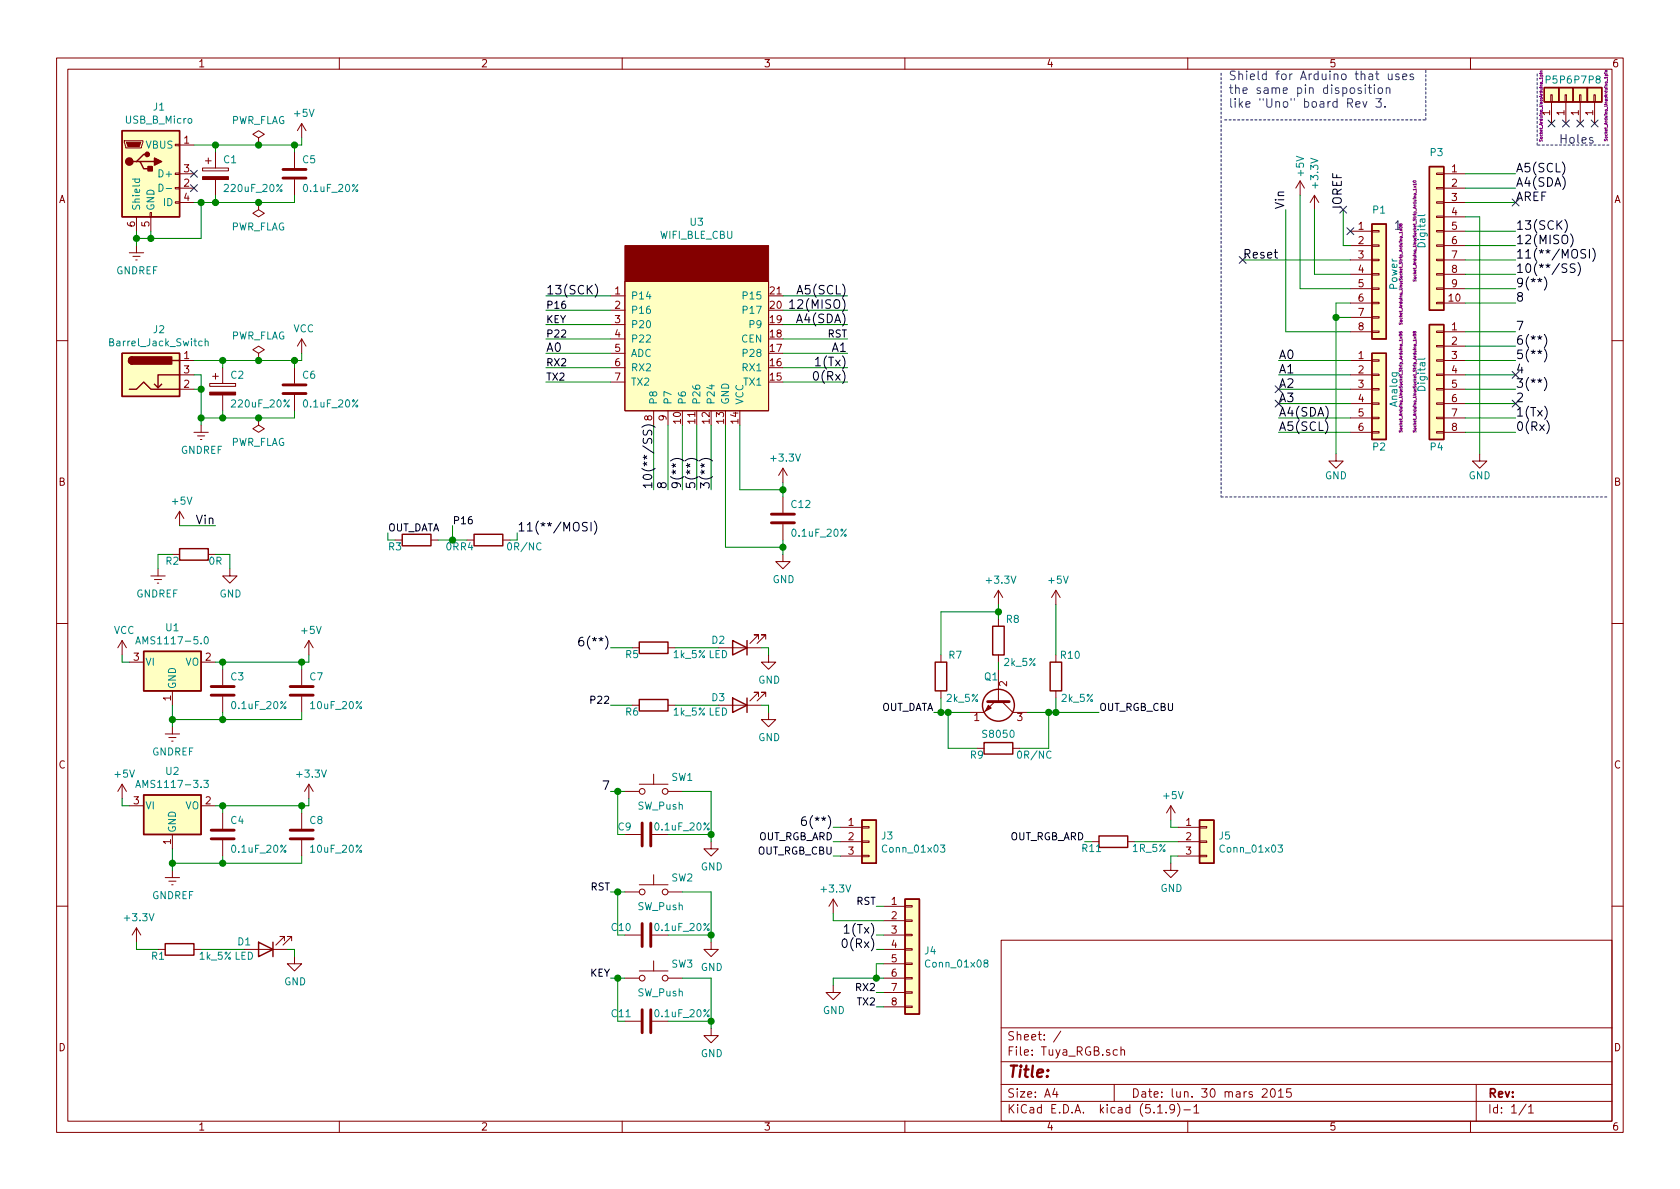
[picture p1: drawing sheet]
EESchema Schematic File Version 4
EELAYER 30 0
EELAYER END
$Descr A4 11693 8268
encoding utf-8
Sheet 1 1
Title ""
Date "lun. 30 mars 2015"
Rev ""
Comp ""
Comment1 ""
Comment2 ""
Comment3 ""
Comment4 ""
$EndDescr
Text Label 8950 1450 1    60   ~ 0
Vin
Text Label 9350 1450 1    60   ~ 0
IOREF
Text Label 8900 2600 0    60   ~ 0
A1
Text Label 8900 2700 0    60   ~ 0
A2
Text Label 8900 2800 0    60   ~ 0
A3
Text Label 8900 2900 0    60   ~ 0
A4(SDA)
Text Label 8900 3000 0    60   ~ 0
A5(SCL)
Text Label 10550 3000 0    60   ~ 0
0(Rx)
Text Label 10550 2800 0    60   ~ 0
2
Text Label 10550 2900 0    60   ~ 0
1(Tx)
Text Label 10550 2700 0    60   ~ 0
3(**)
Text Label 10550 2600 0    60   ~ 0
4
Text Label 10550 2500 0    60   ~ 0
5(**)
Text Label 10550 2400 0    60   ~ 0
6(**)
Text Label 10550 2300 0    60   ~ 0
7
Text Label 10550 2000 0    60   ~ 0
9(**)
Text Label 10550 1900 0    60   ~ 0
10(**/SS)
Text Label 10550 1800 0    60   ~ 0
11(**/MOSI)
Text Label 10550 1700 0    60   ~ 0
12(MISO)
Text Label 10550 1600 0    60   ~ 0
13(SCK)
Text Label 10550 1400 0    60   ~ 0
AREF
NoConn ~ 9400 1600
Text Label 10550 1300 0    60   ~ 0
A4(SDA)
Text Label 10550 1200 0    60   ~ 0
A5(SCL)
Text Notes 10850 1000 0    60   ~ 0
Holes
Text Notes 8550 750  0    60   ~ 0
Shield for Arduino that uses\nthe same pin disposition\nlike "Uno" board Rev 3.
$Comp
L Connector_Generic:Conn_01x08 P1
U 1 1
P 9600 1900
F 0 "P1" H 9600 2350 50  0000 C CNN
F 1 "Power" V 9700 1900 50  0000 C CNN
F 2 "Socket_Arduino_Uno:Socket_Strip_Arduino_1x08" V 9750 1900 20  0000 C CNN
F 3 "~" H 9600 1900 50  0000 C CNN
	1    9600 1900
	1    0    0    -1  
$EndComp
Text Label 8650 1800 0    60   ~ 0
Reset
$Comp
L power:+3.3V #PWR030
U 1 1
P 9150 1450
F 0 "#PWR030" H 9150 1300 50  0001 C CNN
F 1 "+3.3V" V 9150 1700 50  0000 C CNN
F 2 "" H 9150 1450 50  0000 C CNN
F 3 "" H 9150 1450 50  0000 C CNN
	1    9150 1450
	1    0    0    -1  
$EndComp
$Comp
L power:+5V #PWR029
U 1 1
P 9050 1350
F 0 "#PWR029" H 9050 1200 50  0001 C CNN
F 1 "+5V" V 9050 1550 50  0000 C CNN
F 2 "" H 9050 1350 50  0000 C CNN
F 3 "" H 9050 1350 50  0000 C CNN
	1    9050 1350
	1    0    0    -1  
$EndComp
$Comp
L power:GND #PWR031
U 1 1
P 9300 3150
F 0 "#PWR031" H 9300 2900 50  0001 C CNN
F 1 "GND" H 9300 3000 50  0000 C CNN
F 2 "" H 9300 3150 50  0000 C CNN
F 3 "" H 9300 3150 50  0000 C CNN
	1    9300 3150
	1    0    0    -1  
$EndComp
$Comp
L power:GND #PWR032
U 1 1
P 10300 3150
F 0 "#PWR032" H 10300 2900 50  0001 C CNN
F 1 "GND" H 10300 3000 50  0000 C CNN
F 2 "" H 10300 3150 50  0000 C CNN
F 3 "" H 10300 3150 50  0000 C CNN
	1    10300 3150
	1    0    0    -1  
$EndComp
$Comp
L Connector_Generic:Conn_01x06 P2
U 1 1
P 9600 2700
F 0 "P2" H 9600 2300 50  0000 C CNN
F 1 "Analog" V 9700 2700 50  0000 C CNN
F 2 "Socket_Arduino_Uno:Socket_Strip_Arduino_1x06" V 9750 2750 20  0000 C CNN
F 3 "~" H 9600 2700 50  0000 C CNN
	1    9600 2700
	1    0    0    -1  
$EndComp
$Comp
L Connector_Generic:Conn_01x01 P5
U 1 1
P 10800 650
F 0 "P5" V 10900 650 50  0000 C CNN
F 1 "CONN_01X01" V 10900 650 50  0001 C CNN
F 2 "Socket_Arduino_Uno:Arduino_1pin" H 10721 724 20  0000 C CNN
F 3 "~" H 10800 650 50  0000 C CNN
	1    10800 650 
	0    -1   -1   0   
$EndComp
$Comp
L Connector_Generic:Conn_01x01 P6
U 1 1
P 10900 650
F 0 "P6" V 11000 650 50  0000 C CNN
F 1 "CONN_01X01" V 11000 650 50  0001 C CNN
F 2 "Socket_Arduino_Uno:Arduino_1pin" H 10900 650 20  0001 C CNN
F 3 "~" H 10900 650 50  0000 C CNN
	1    10900 650 
	0    -1   -1   0   
$EndComp
$Comp
L Connector_Generic:Conn_01x01 P7
U 1 1
P 11000 650
F 0 "P7" V 11100 650 50  0000 C CNN
F 1 "CONN_01X01" V 11100 650 50  0001 C CNN
F 2 "Socket_Arduino_Uno:Arduino_1pin" V 11000 650 20  0001 C CNN
F 3 "~" H 11000 650 50  0000 C CNN
	1    11000 650 
	0    -1   -1   0   
$EndComp
$Comp
L Connector_Generic:Conn_01x01 P8
U 1 1
P 11100 650
F 0 "P8" V 11200 650 50  0000 C CNN
F 1 "CONN_01X01" V 11200 650 50  0001 C CNN
F 2 "Socket_Arduino_Uno:Arduino_1pin" H 11024 572 20  0000 C CNN
F 3 "~" H 11100 650 50  0000 C CNN
	1    11100 650 
	0    -1   -1   0   
$EndComp
NoConn ~ 10800 850 
NoConn ~ 10900 850 
NoConn ~ 11000 850 
NoConn ~ 11100 850 
$Comp
L Connector_Generic:Conn_01x08 P4
U 1 1
P 10000 2600
F 0 "P4" H 10000 2100 50  0000 C CNN
F 1 "Digital" V 10100 2600 50  0000 C CNN
F 2 "Socket_Arduino_Uno:Socket_Strip_Arduino_1x08" V 10150 2550 20  0000 C CNN
F 3 "~" H 10000 2600 50  0000 C CNN
	1    10000 2600
	-1   0    0    -1  
$EndComp
Wire Notes Line
	8525 825  9925 825 
Wire Notes Line
	9925 825  9925 475 
Wire Wire Line
	9350 1450 9350 1700
Wire Wire Line
	9350 1700 9400 1700
Wire Wire Line
	9400 1900 9150 1900
Wire Wire Line
	9400 2000 9050 2000
Wire Wire Line
	9400 2300 8950 2300
Wire Wire Line
	9400 2100 9300 2100
Wire Wire Line
	9400 2200 9300 2200
Connection ~ 9300 2200
Wire Wire Line
	8950 2300 8950 1450
Wire Wire Line
	9050 2000 9050 1350
Wire Wire Line
	9150 1900 9150 1450
Wire Wire Line
	9400 2500 8900 2500
Wire Wire Line
	9400 2600 8900 2600
Wire Wire Line
	9400 2700 8900 2700
Wire Wire Line
	9400 2800 8900 2800
Wire Wire Line
	9400 2900 8900 2900
Wire Wire Line
	9400 3000 8900 3000
$Comp
L Connector_Generic:Conn_01x10 P3
U 1 1
P 10000 1600
F 0 "P3" H 10000 2150 50  0000 C CNN
F 1 "Digital" V 10100 1600 50  0000 C CNN
F 2 "Socket_Arduino_Uno:Socket_Strip_Arduino_1x10" V 10150 1600 20  0000 C CNN
F 3 "~" H 10000 1600 50  0000 C CNN
	1    10000 1600
	-1   0    0    -1  
$EndComp
Wire Wire Line
	10200 2100 10550 2100
Wire Wire Line
	10200 2000 10550 2000
Wire Wire Line
	10200 1900 10550 1900
Wire Wire Line
	10200 1800 10550 1800
Wire Wire Line
	10200 1700 10550 1700
Wire Wire Line
	10200 1600 10550 1600
Wire Wire Line
	10200 1400 10550 1400
Wire Wire Line
	10200 1300 10550 1300
Wire Wire Line
	10200 1200 10550 1200
Wire Wire Line
	10200 3000 10550 3000
Wire Wire Line
	10200 2900 10550 2900
Wire Wire Line
	10200 2800 10550 2800
Wire Wire Line
	10200 2700 10550 2700
Wire Wire Line
	10200 2600 10550 2600
Wire Wire Line
	10200 2500 10550 2500
Wire Wire Line
	10200 2400 10550 2400
Wire Wire Line
	10200 2300 10550 2300
Wire Wire Line
	10200 1500 10300 1500
Wire Wire Line
	10300 1500 10300 3150
Wire Wire Line
	9300 2100 9300 2200
Wire Wire Line
	9300 2200 9300 3150
Wire Notes Line
	8500 500  8500 3450
Wire Notes Line
	8500 3450 11200 3450
Wire Wire Line
	9400 1800 8650 1800
Text Notes 9700 1600 0    60   ~ 0
1
Wire Notes Line
	11200 1000 10700 1000
Wire Notes Line
	10700 1000 10700 500 
$Comp
L Device:R R5
U 1 1
P 4550 4500
F 0 "R5" V 4500 4650 50  0000 C CNN
F 1 "1k_5%" V 4500 4250 50  0000 C CNN
F 2 "Resistor_SMD:R_0603_1608Metric_Pad0.98x0.95mm_HandSolder" V 4480 4500 50  0001 C CNN
F 3 "~" H 4550 4500 50  0001 C CNN
	1    4550 4500
	0    -1   -1   0   
$EndComp
$Comp
L Connector:USB_B_Micro J1
U 1 1
P 1050 1200
F 0 "J1" H 1107 1667 50  0000 C CNN
F 1 "USB_B_Micro" H 1107 1576 50  0000 C CNN
F 2 "Connector_USB:USB_Micro-B_Amphenol_10118194_Horizontal" H 1200 1150 50  0001 C CNN
F 3 "~" H 1200 1150 50  0001 C CNN
	1    1050 1200
	1    0    0    -1  
$EndComp
$Comp
L power:+5V #PWR012
U 1 1
P 2100 950
F 0 "#PWR012" H 2100 800 50  0001 C CNN
F 1 "+5V" H 2115 1123 50  0000 C CNN
F 2 "" H 2100 950 50  0001 C CNN
F 3 "" H 2100 950 50  0001 C CNN
	1    2100 950 
	1    0    0    -1  
$EndComp
Wire Wire Line
	2100 950  2100 1000
Wire Wire Line
	950  1600 950  1650
Wire Wire Line
	1050 1600 1050 1650
Wire Wire Line
	1050 1650 950  1650
Connection ~ 950  1650
Wire Wire Line
	950  1650 950  1700
$Comp
L John1175's:WIFI_BLE_CBU U3
U 1 1
P 4350 1950
F 0 "U3" H 4850 2365 50  0000 C CNN
F 1 "WIFI_BLE_CBU" H 4850 2274 50  0000 C CNN
F 2 "John1175's:WIFI_BLE_CBU" V 4750 1000 50  0001 C CNN
F 3 "" V 4750 1000 50  0001 C CNN
	1    4350 1950
	1    0    0    -1  
$EndComp
NoConn ~ 9350 1450
NoConn ~ 8650 1800
NoConn ~ 10550 1400
NoConn ~ 10550 2800
Text Label 5900 2550 2    60   ~ 0
1(Tx)
Text Label 5900 2650 2    60   ~ 0
0(Rx)
Text Label 3800 2550 0    50   ~ 0
RX2
Text Label 3800 2650 0    50   ~ 0
TX2
Text Label 5900 2350 2    50   ~ 0
RST
Wire Wire Line
	4250 2050 3800 2050
Wire Wire Line
	4250 2150 3800 2150
Wire Wire Line
	3800 2250 4250 2250
Wire Wire Line
	4250 2350 3800 2350
Wire Wire Line
	3800 2450 4250 2450
Wire Wire Line
	3800 2550 4250 2550
Wire Wire Line
	3800 2650 4250 2650
Wire Wire Line
	5450 2050 5900 2050
Wire Wire Line
	5450 2650 5900 2650
Wire Wire Line
	5450 2550 5900 2550
Wire Wire Line
	5450 2450 5900 2450
Wire Wire Line
	5450 2350 5900 2350
Wire Wire Line
	5450 2250 5900 2250
Wire Wire Line
	5450 2150 5900 2150
Wire Wire Line
	5150 3400 5150 2950
Text Label 1500 3650 2    60   ~ 0
Vin
$Comp
L power:+5V #PWR08
U 1 1
P 1250 3650
F 0 "#PWR08" H 1250 3500 50  0001 C CNN
F 1 "+5V" H 1265 3823 50  0000 C CNN
F 2 "" H 1250 3650 50  0001 C CNN
F 3 "" H 1250 3650 50  0001 C CNN
	1    1250 3650
	1    0    0    -1  
$EndComp
Wire Wire Line
	1500 3650 1250 3650
$Comp
L Device:LED D2
U 1 1
P 5150 4500
F 0 "D2" H 5300 4450 50  0000 C CNN
F 1 "LED" H 5300 4550 50  0000 C CNN
F 2 "LED_SMD:LED_0603_1608Metric_Pad1.05x0.95mm_HandSolder" H 5150 4500 50  0001 C CNN
F 3 "~" H 5150 4500 50  0001 C CNN
	1    5150 4500
	-1   0    0    1   
$EndComp
$Comp
L power:GND #PWR019
U 1 1
P 5350 4550
F 0 "#PWR019" H 5350 4300 50  0001 C CNN
F 1 "GND" H 5355 4377 50  0000 C CNN
F 2 "" H 5350 4550 50  0001 C CNN
F 3 "" H 5350 4550 50  0001 C CNN
	1    5350 4550
	1    0    0    -1  
$EndComp
Wire Wire Line
	5300 4500 5350 4500
Wire Wire Line
	5350 4500 5350 4550
$Comp
L power:GNDREF #PWR03
U 1 1
P 950 1700
F 0 "#PWR03" H 950 1450 50  0001 C CNN
F 1 "GNDREF" H 955 1527 50  0000 C CNN
F 2 "" H 950 1700 50  0001 C CNN
F 3 "" H 950 1700 50  0001 C CNN
	1    950  1700
	1    0    0    -1  
$EndComp
$Comp
L power:GNDREF #PWR09
U 1 1
P 1400 2950
F 0 "#PWR09" H 1400 2700 50  0001 C CNN
F 1 "GNDREF" H 1405 2777 50  0000 C CNN
F 2 "" H 1400 2950 50  0001 C CNN
F 3 "" H 1400 2950 50  0001 C CNN
	1    1400 2950
	1    0    0    -1  
$EndComp
$Comp
L Device:LED D3
U 1 1
P 5150 4900
F 0 "D3" H 5300 4850 50  0000 C CNN
F 1 "LED" H 5300 4950 50  0000 C CNN
F 2 "LED_SMD:LED_0603_1608Metric_Pad1.05x0.95mm_HandSolder" H 5150 4900 50  0001 C CNN
F 3 "~" H 5150 4900 50  0001 C CNN
	1    5150 4900
	-1   0    0    1   
$EndComp
$Comp
L power:GND #PWR020
U 1 1
P 5350 4950
F 0 "#PWR020" H 5350 4700 50  0001 C CNN
F 1 "GND" H 5355 4777 50  0000 C CNN
F 2 "" H 5350 4950 50  0001 C CNN
F 3 "" H 5350 4950 50  0001 C CNN
	1    5350 4950
	1    0    0    -1  
$EndComp
Wire Wire Line
	5300 4900 5350 4900
Wire Wire Line
	5350 4900 5350 4950
Text Label 4250 4900 2    50   ~ 0
P22
$Comp
L power:GND #PWR016
U 1 1
P 4950 5850
F 0 "#PWR016" H 4950 5600 50  0001 C CNN
F 1 "GND" H 4955 5677 50  0000 C CNN
F 2 "" H 4950 5850 50  0001 C CNN
F 3 "" H 4950 5850 50  0001 C CNN
	1    4950 5850
	1    0    0    -1  
$EndComp
Wire Wire Line
	4300 5500 4250 5500
Connection ~ 4300 5500
Wire Wire Line
	4350 5500 4300 5500
Text Label 4250 5500 2    60   ~ 0
7
$Comp
L Device:C C9
U 1 1
P 4500 5800
F 0 "C9" V 4550 5900 50  0000 L CNN
F 1 "0.1uF_20%" V 4550 5350 50  0000 L CNN
F 2 "Capacitor_SMD:C_0603_1608Metric_Pad1.08x0.95mm_HandSolder" H 4538 5650 50  0001 C CNN
F 3 "~" H 4500 5800 50  0001 C CNN
	1    4500 5800
	0    -1   -1   0   
$EndComp
$Comp
L Switch:SW_Push SW1
U 1 1
P 4550 5500
F 0 "SW1" H 4750 5600 50  0000 C CNN
F 1 "SW_Push" H 4600 5400 50  0000 C CNN
F 2 "Button_Switch_SMD:SW_SPST_CK_RS282G05A3" H 4550 5700 50  0001 C CNN
F 3 "~" H 4550 5700 50  0001 C CNN
	1    4550 5500
	1    0    0    -1  
$EndComp
Wire Wire Line
	4300 5800 4350 5800
Wire Wire Line
	4300 5500 4300 5800
Wire Wire Line
	4950 5500 4950 5800
Connection ~ 4950 5800
Wire Wire Line
	4950 5800 4950 5850
Wire Wire Line
	4650 5800 4950 5800
Wire Wire Line
	4750 5500 4950 5500
$Comp
L power:GND #PWR017
U 1 1
P 4950 6550
F 0 "#PWR017" H 4950 6300 50  0001 C CNN
F 1 "GND" H 4955 6377 50  0000 C CNN
F 2 "" H 4950 6550 50  0001 C CNN
F 3 "" H 4950 6550 50  0001 C CNN
	1    4950 6550
	1    0    0    -1  
$EndComp
Wire Wire Line
	4300 6200 4250 6200
Connection ~ 4300 6200
Wire Wire Line
	4350 6200 4300 6200
$Comp
L Device:C C10
U 1 1
P 4500 6500
F 0 "C10" V 4550 6600 50  0000 L CNN
F 1 "0.1uF_20%" V 4550 6050 50  0000 L CNN
F 2 "Capacitor_SMD:C_0603_1608Metric_Pad1.08x0.95mm_HandSolder" H 4538 6350 50  0001 C CNN
F 3 "~" H 4500 6500 50  0001 C CNN
	1    4500 6500
	0    -1   -1   0   
$EndComp
$Comp
L Switch:SW_Push SW2
U 1 1
P 4550 6200
F 0 "SW2" H 4750 6300 50  0000 C CNN
F 1 "SW_Push" H 4600 6100 50  0000 C CNN
F 2 "Button_Switch_SMD:SW_SPST_CK_RS282G05A3" H 4550 6400 50  0001 C CNN
F 3 "~" H 4550 6400 50  0001 C CNN
	1    4550 6200
	1    0    0    -1  
$EndComp
Wire Wire Line
	4300 6500 4350 6500
Wire Wire Line
	4300 6200 4300 6500
Wire Wire Line
	4950 6200 4950 6500
Connection ~ 4950 6500
Wire Wire Line
	4950 6500 4950 6550
Wire Wire Line
	4650 6500 4950 6500
Wire Wire Line
	4750 6200 4950 6200
$Comp
L power:GND #PWR018
U 1 1
P 4950 7150
F 0 "#PWR018" H 4950 6900 50  0001 C CNN
F 1 "GND" H 4955 6977 50  0000 C CNN
F 2 "" H 4950 7150 50  0001 C CNN
F 3 "" H 4950 7150 50  0001 C CNN
	1    4950 7150
	1    0    0    -1  
$EndComp
Wire Wire Line
	4300 6800 4250 6800
Connection ~ 4300 6800
Wire Wire Line
	4350 6800 4300 6800
$Comp
L Device:C C11
U 1 1
P 4500 7100
F 0 "C11" V 4550 7200 50  0000 L CNN
F 1 "0.1uF_20%" V 4550 6650 50  0000 L CNN
F 2 "Capacitor_SMD:C_0603_1608Metric_Pad1.08x0.95mm_HandSolder" H 4538 6950 50  0001 C CNN
F 3 "~" H 4500 7100 50  0001 C CNN
	1    4500 7100
	0    -1   -1   0   
$EndComp
$Comp
L Switch:SW_Push SW3
U 1 1
P 4550 6800
F 0 "SW3" H 4750 6900 50  0000 C CNN
F 1 "SW_Push" H 4600 6700 50  0000 C CNN
F 2 "Button_Switch_SMD:SW_SPST_CK_RS282G05A3" H 4550 7000 50  0001 C CNN
F 3 "~" H 4550 7000 50  0001 C CNN
	1    4550 6800
	1    0    0    -1  
$EndComp
Wire Wire Line
	4300 7100 4350 7100
Wire Wire Line
	4300 6800 4300 7100
Wire Wire Line
	4950 6800 4950 7100
Connection ~ 4950 7100
Wire Wire Line
	4950 7100 4950 7150
Wire Wire Line
	4650 7100 4950 7100
Wire Wire Line
	4750 6800 4950 6800
Text Label 4250 6200 2    50   ~ 0
RST
Text Label 4250 6800 2    50   ~ 0
KEY
$Comp
L power:GND #PWR022
U 1 1
P 5450 3850
F 0 "#PWR022" H 5450 3600 50  0001 C CNN
F 1 "GND" H 5455 3677 50  0000 C CNN
F 2 "" H 5450 3850 50  0001 C CNN
F 3 "" H 5450 3850 50  0001 C CNN
	1    5450 3850
	1    0    0    -1  
$EndComp
$Comp
L Device:C C12
U 1 1
P 5450 3600
F 0 "C12" H 5500 3700 50  0000 L CNN
F 1 "0.1uF_20%" H 5500 3500 50  0000 L CNN
F 2 "Capacitor_SMD:C_0603_1608Metric_Pad1.08x0.95mm_HandSolder" H 5488 3450 50  0001 C CNN
F 3 "~" H 5450 3600 50  0001 C CNN
	1    5450 3600
	1    0    0    -1  
$EndComp
Wire Wire Line
	5450 3350 5450 3400
Wire Wire Line
	5450 3750 5450 3800
Wire Wire Line
	5150 3400 5450 3400
Connection ~ 5450 3400
Wire Wire Line
	5450 3400 5450 3450
Wire Wire Line
	5050 3800 5450 3800
Wire Wire Line
	5050 2950 5050 3800
Connection ~ 5450 3800
Wire Wire Line
	5450 3800 5450 3850
$Comp
L Device:R R8
U 1 1
P 6950 4450
F 0 "R8" H 7050 4600 50  0000 C CNN
F 1 "2k_5%" H 7100 4300 50  0000 C CNN
F 2 "Resistor_SMD:R_0603_1608Metric_Pad0.98x0.95mm_HandSolder" V 6880 4450 50  0001 C CNN
F 3 "~" H 6950 4450 50  0001 C CNN
	1    6950 4450
	1    0    0    -1  
$EndComp
$Comp
L Device:R R6
U 1 1
P 4550 4900
F 0 "R6" V 4500 5050 50  0000 C CNN
F 1 "1k_5%" V 4500 4650 50  0000 C CNN
F 2 "Resistor_SMD:R_0603_1608Metric_Pad0.98x0.95mm_HandSolder" V 4480 4900 50  0001 C CNN
F 3 "~" H 4550 4900 50  0001 C CNN
	1    4550 4900
	0    -1   -1   0   
$EndComp
Wire Wire Line
	4250 4500 4400 4500
Wire Wire Line
	4700 4500 5000 4500
Wire Wire Line
	4700 4900 5000 4900
Wire Wire Line
	4400 4900 4250 4900
$Comp
L Device:R R7
U 1 1
P 6550 4700
F 0 "R7" H 6650 4850 50  0000 C CNN
F 1 "2k_5%" H 6700 4550 50  0000 C CNN
F 2 "Resistor_SMD:R_0603_1608Metric_Pad0.98x0.95mm_HandSolder" V 6480 4700 50  0001 C CNN
F 3 "~" H 6550 4700 50  0001 C CNN
	1    6550 4700
	1    0    0    -1  
$EndComp
$Comp
L Device:R R10
U 1 1
P 7350 4700
F 0 "R10" H 7450 4850 50  0000 C CNN
F 1 "2k_5%" H 7500 4550 50  0000 C CNN
F 2 "Resistor_SMD:R_0603_1608Metric_Pad0.98x0.95mm_HandSolder" V 7280 4700 50  0001 C CNN
F 3 "~" H 7350 4700 50  0001 C CNN
	1    7350 4700
	1    0    0    -1  
$EndComp
$Comp
L Transistor_BJT:S8050 Q1
U 1 1
P 6950 4850
F 0 "Q1" V 6800 4800 50  0000 C CNN
F 1 "S8050" V 7200 4850 50  0000 C CNN
F 2 "Package_TO_SOT_SMD:SOT-23" H 7150 4775 50  0001 L CIN
F 3 "http://www.unisonic.com.tw/datasheet/S8050.pdf" H 6950 4850 50  0001 L CNN
	1    6950 4850
	0    1    1    0   
$EndComp
Wire Wire Line
	6950 4200 6950 4250
Wire Wire Line
	6950 4600 6950 4650
Wire Wire Line
	6550 4850 6550 4950
Wire Wire Line
	6550 4950 6600 4950
Wire Wire Line
	6550 4250 6950 4250
Connection ~ 6950 4250
Wire Wire Line
	6950 4250 6950 4300
Wire Wire Line
	6550 4250 6550 4550
$Comp
L Device:R R9
U 1 1
P 6950 5200
F 0 "R9" V 6900 5350 50  0000 C CNN
F 1 "0R/NC" V 6900 4950 50  0000 C CNN
F 2 "Resistor_SMD:R_0603_1608Metric_Pad0.98x0.95mm_HandSolder" V 6880 5200 50  0001 C CNN
F 3 "~" H 6950 5200 50  0001 C CNN
	1    6950 5200
	0    -1   -1   0   
$EndComp
Wire Wire Line
	6600 4950 6600 5200
Wire Wire Line
	6600 5200 6800 5200
Connection ~ 6600 4950
Wire Wire Line
	6600 4950 6750 4950
Wire Wire Line
	7150 4950 7300 4950
Wire Wire Line
	7300 4950 7300 5200
Wire Wire Line
	7300 5200 7100 5200
Wire Wire Line
	7350 4850 7350 4950
Wire Wire Line
	7350 4950 7300 4950
Connection ~ 7300 4950
$Comp
L power:+5V #PWR026
U 1 1
P 7350 4200
F 0 "#PWR026" H 7350 4050 50  0001 C CNN
F 1 "+5V" H 7365 4373 50  0000 C CNN
F 2 "" H 7350 4200 50  0001 C CNN
F 3 "" H 7350 4200 50  0001 C CNN
	1    7350 4200
	1    0    0    -1  
$EndComp
Wire Wire Line
	7350 4200 7350 4550
Text Label 7650 4950 0    50   ~ 0
OUT_RGB_CBU
Text Label 6500 4950 2    50   ~ 0
OUT_DATA
Wire Wire Line
	6500 4950 6550 4950
Connection ~ 6550 4950
Wire Wire Line
	7350 4950 7650 4950
Connection ~ 7350 4950
$Comp
L Connector_Generic:Conn_01x03 J5
U 1 1
P 8400 5850
F 0 "J5" H 8480 5892 50  0000 L CNN
F 1 "Conn_01x03" H 8480 5801 50  0000 L CNN
F 2 "Connector_PinHeader_2.54mm:PinHeader_1x03_P2.54mm_Vertical" H 8400 5850 50  0001 C CNN
F 3 "~" H 8400 5850 50  0001 C CNN
	1    8400 5850
	1    0    0    -1  
$EndComp
$Comp
L Connector_Generic:Conn_01x03 J3
U 1 1
P 6050 5850
F 0 "J3" H 6130 5892 50  0000 L CNN
F 1 "Conn_01x03" H 6130 5801 50  0000 L CNN
F 2 "Connector_PinSocket_2.54mm:PinSocket_1x03_P2.54mm_Vertical" H 6050 5850 50  0001 C CNN
F 3 "~" H 6050 5850 50  0001 C CNN
	1    6050 5850
	1    0    0    -1  
$EndComp
Text Label 5800 5950 2    50   ~ 0
OUT_RGB_CBU
Text Label 5800 5750 2    60   ~ 0
6(**)
Text Label 5800 5850 2    50   ~ 0
OUT_RGB_ARD
Text Label 7550 5850 2    50   ~ 0
OUT_RGB_ARD
$Comp
L Device:R R11
U 1 1
P 7750 5850
F 0 "R11" V 7700 6000 50  0000 C CNN
F 1 "1R_5%" V 7700 5600 50  0000 C CNN
F 2 "Resistor_SMD:R_0603_1608Metric_Pad0.98x0.95mm_HandSolder" V 7680 5850 50  0001 C CNN
F 3 "~" H 7750 5850 50  0001 C CNN
	1    7750 5850
	0    -1   -1   0   
$EndComp
Wire Wire Line
	8200 5850 7900 5850
Wire Wire Line
	7600 5850 7550 5850
Wire Wire Line
	5800 5750 5850 5750
Wire Wire Line
	5800 5850 5850 5850
Wire Wire Line
	5800 5950 5850 5950
$Comp
L Connector_Generic:Conn_01x08 J4
U 1 1
P 6350 6600
F 0 "J4" H 6430 6592 50  0000 L CNN
F 1 "Conn_01x08" H 6430 6501 50  0000 L CNN
F 2 "Connector_PinHeader_2.54mm:PinHeader_1x08_P2.54mm_Vertical" H 6350 6600 50  0001 C CNN
F 3 "~" H 6350 6600 50  0001 C CNN
	1    6350 6600
	1    0    0    -1  
$EndComp
$Comp
L power:+5V #PWR027
U 1 1
P 8150 5700
F 0 "#PWR027" H 8150 5550 50  0001 C CNN
F 1 "+5V" H 8165 5873 50  0000 C CNN
F 2 "" H 8150 5700 50  0001 C CNN
F 3 "" H 8150 5700 50  0001 C CNN
	1    8150 5700
	1    0    0    -1  
$EndComp
Wire Wire Line
	8150 5700 8150 5750
Wire Wire Line
	8150 5750 8200 5750
$Comp
L power:GND #PWR028
U 1 1
P 8150 6000
F 0 "#PWR028" H 8150 5750 50  0001 C CNN
F 1 "GND" H 8155 5827 50  0000 C CNN
F 2 "" H 8150 6000 50  0001 C CNN
F 3 "" H 8150 6000 50  0001 C CNN
	1    8150 6000
	1    0    0    -1  
$EndComp
Wire Wire Line
	8200 5950 8150 5950
Wire Wire Line
	8150 5950 8150 6000
Text Label 6100 6300 2    50   ~ 0
RST
$Comp
L power:GND #PWR024
U 1 1
P 5800 6850
F 0 "#PWR024" H 5800 6600 50  0001 C CNN
F 1 "GND" H 5805 6677 50  0000 C CNN
F 2 "" H 5800 6850 50  0001 C CNN
F 3 "" H 5800 6850 50  0001 C CNN
	1    5800 6850
	1    0    0    -1  
$EndComp
Text Label 6100 6500 2    60   ~ 0
1(Tx)
Text Label 6100 6600 2    60   ~ 0
0(Rx)
Text Label 6100 6900 2    50   ~ 0
RX2
Text Label 6100 7000 2    50   ~ 0
TX2
Wire Wire Line
	6100 6300 6150 6300
Wire Wire Line
	6150 6400 5800 6400
Wire Wire Line
	5800 6400 5800 6350
Wire Wire Line
	6100 6500 6150 6500
Wire Wire Line
	6150 6600 6100 6600
Wire Wire Line
	6150 6800 6100 6800
Wire Wire Line
	5800 6800 5800 6850
Wire Wire Line
	6150 6700 6100 6700
Wire Wire Line
	6100 6700 6100 6800
Connection ~ 6100 6800
Wire Wire Line
	6100 6800 5800 6800
Wire Wire Line
	6100 6900 6150 6900
Wire Wire Line
	6100 7000 6150 7000
Text Label 3800 2050 0    60   ~ 0
13(SCK)
Text Label 5900 2150 2    60   ~ 0
12(MISO)
Text Label 3800 2450 0    60   ~ 0
A0
Text Label 8900 2500 0    60   ~ 0
A0
Text Label 5900 2450 2    60   ~ 0
A1
Text Label 5900 2250 2    60   ~ 0
A4(SDA)
Text Label 10550 2100 0    60   ~ 0
8
Text Label 5900 2050 2    60   ~ 0
A5(SCL)
$Comp
L Regulator_Linear:AMS1117-3.3 U2
U 1 1
P 1200 5600
F 0 "U2" H 1200 5842 50  0000 C CNN
F 1 "AMS1117-3.3" H 1200 5751 50  0000 C CNN
F 2 "Package_TO_SOT_SMD:SOT-223-3_TabPin2" H 1200 5800 50  0001 C CNN
F 3 "http://www.advanced-monolithic.com/pdf/ds1117.pdf" H 1300 5350 50  0001 C CNN
	1    1200 5600
	1    0    0    -1  
$EndComp
Connection ~ 1050 1650
$Comp
L power:GNDREF #PWR05
U 1 1
P 1100 3950
F 0 "#PWR05" H 1100 3700 50  0001 C CNN
F 1 "GNDREF" H 1105 3777 50  0000 C CNN
F 2 "" H 1100 3950 50  0001 C CNN
F 3 "" H 1100 3950 50  0001 C CNN
	1    1100 3950
	-1   0    0    -1  
$EndComp
$Comp
L power:GND #PWR010
U 1 1
P 1600 3950
F 0 "#PWR010" H 1600 3700 50  0001 C CNN
F 1 "GND" H 1605 3777 50  0000 C CNN
F 2 "" H 1600 3950 50  0001 C CNN
F 3 "" H 1600 3950 50  0001 C CNN
	1    1600 3950
	1    0    0    -1  
$EndComp
$Comp
L Device:R R2
U 1 1
P 1350 3850
F 0 "R2" V 1300 4000 50  0000 C CNN
F 1 "0R" V 1300 3700 50  0000 C CNN
F 2 "Resistor_SMD:R_0603_1608Metric_Pad0.98x0.95mm_HandSolder" V 1280 3850 50  0001 C CNN
F 3 "~" H 1350 3850 50  0001 C CNN
	1    1350 3850
	0    -1   -1   0   
$EndComp
Wire Wire Line
	1200 3850 1100 3850
Wire Wire Line
	1100 3850 1100 3950
Wire Wire Line
	1500 3850 1600 3850
Wire Wire Line
	1600 3850 1600 3950
$Comp
L power:+5V #PWR02
U 1 1
P 850 5550
F 0 "#PWR02" H 850 5400 50  0001 C CNN
F 1 "+5V" H 865 5723 50  0000 C CNN
F 2 "" H 850 5550 50  0001 C CNN
F 3 "" H 850 5550 50  0001 C CNN
	1    850  5550
	1    0    0    -1  
$EndComp
$Comp
L power:GNDREF #PWR06
U 1 1
P 1200 5050
F 0 "#PWR06" H 1200 4800 50  0001 C CNN
F 1 "GNDREF" H 1205 4877 50  0000 C CNN
F 2 "" H 1200 5050 50  0001 C CNN
F 3 "" H 1200 5050 50  0001 C CNN
	1    1200 5050
	1    0    0    -1  
$EndComp
$Comp
L power:GNDREF #PWR07
U 1 1
P 1200 6050
F 0 "#PWR07" H 1200 5800 50  0001 C CNN
F 1 "GNDREF" H 1205 5877 50  0000 C CNN
F 2 "" H 1200 6050 50  0001 C CNN
F 3 "" H 1200 6050 50  0001 C CNN
	1    1200 6050
	1    0    0    -1  
$EndComp
$Comp
L Device:C_Polarized C2
U 1 1
P 1550 2700
F 0 "C2" H 1600 2800 50  0000 L CNN
F 1 "220uF_20%" H 1600 2600 50  0000 L CNN
F 2 "Capacitor_SMD:CP_Elec_6.3x5.8" H 1588 2550 50  0001 C CNN
F 3 "~" H 1550 2700 50  0001 C CNN
	1    1550 2700
	1    0    0    -1  
$EndComp
$Comp
L Device:C C6
U 1 1
P 2050 2700
F 0 "C6" H 2100 2800 50  0000 L CNN
F 1 "0.1uF_20%" H 2100 2600 50  0000 L CNN
F 2 "Capacitor_SMD:C_0603_1608Metric_Pad1.08x0.95mm_HandSolder" H 2088 2550 50  0001 C CNN
F 3 "~" H 2050 2700 50  0001 C CNN
	1    2050 2700
	1    0    0    -1  
$EndComp
$Comp
L power:+3.3V #PWR015
U 1 1
P 2150 5550
F 0 "#PWR015" H 2150 5400 50  0001 C CNN
F 1 "+3.3V" H 2165 5723 50  0000 C CNN
F 2 "" H 2150 5550 50  0001 C CNN
F 3 "" H 2150 5550 50  0001 C CNN
	1    2150 5550
	1    0    0    -1  
$EndComp
$Comp
L power:+3.3V #PWR021
U 1 1
P 5450 3350
F 0 "#PWR021" H 5450 3200 50  0001 C CNN
F 1 "+3.3V" H 5465 3523 50  0000 C CNN
F 2 "" H 5450 3350 50  0001 C CNN
F 3 "" H 5450 3350 50  0001 C CNN
	1    5450 3350
	1    0    0    -1  
$EndComp
$Comp
L power:+3.3V #PWR025
U 1 1
P 6950 4200
F 0 "#PWR025" H 6950 4050 50  0001 C CNN
F 1 "+3.3V" H 6965 4373 50  0000 C CNN
F 2 "" H 6950 4200 50  0001 C CNN
F 3 "" H 6950 4200 50  0001 C CNN
	1    6950 4200
	1    0    0    -1  
$EndComp
$Comp
L Regulator_Linear:AMS1117-5.0 U1
U 1 1
P 1200 4600
F 0 "U1" H 1200 4842 50  0000 C CNN
F 1 "AMS1117-5.0" H 1200 4751 50  0000 C CNN
F 2 "Package_TO_SOT_SMD:SOT-223-3_TabPin2" H 1200 4800 50  0001 C CNN
F 3 "http://www.advanced-monolithic.com/pdf/ds1117.pdf" H 1300 4350 50  0001 C CNN
	1    1200 4600
	1    0    0    -1  
$EndComp
$Comp
L Device:C_Polarized C1
U 1 1
P 1500 1200
F 0 "C1" H 1550 1300 50  0000 L CNN
F 1 "220uF_20%" H 1550 1100 50  0000 L CNN
F 2 "Capacitor_SMD:CP_Elec_6.3x5.8" H 1538 1050 50  0001 C CNN
F 3 "~" H 1500 1200 50  0001 C CNN
	1    1500 1200
	1    0    0    -1  
$EndComp
$Comp
L Device:C C5
U 1 1
P 2050 1200
F 0 "C5" H 2100 1300 50  0000 L CNN
F 1 "0.1uF_20%" H 2100 1100 50  0000 L CNN
F 2 "Capacitor_SMD:C_0603_1608Metric_Pad1.08x0.95mm_HandSolder" H 2088 1050 50  0001 C CNN
F 3 "~" H 2050 1200 50  0001 C CNN
	1    2050 1200
	1    0    0    -1  
$EndComp
Wire Wire Line
	2100 2450 2100 2500
Wire Wire Line
	2100 2500 2050 2500
Wire Wire Line
	1550 2550 1550 2500
Connection ~ 1550 2500
Wire Wire Line
	1550 2500 1350 2500
Wire Wire Line
	2050 2550 2050 2500
Connection ~ 2050 2500
Wire Wire Line
	2050 2500 1800 2500
Wire Wire Line
	1350 2600 1400 2600
Wire Wire Line
	1400 2600 1400 2700
Wire Wire Line
	1400 2900 1550 2900
Wire Wire Line
	2050 2900 2050 2850
Wire Wire Line
	1550 2850 1550 2900
Connection ~ 1550 2900
Wire Wire Line
	1550 2900 1800 2900
Wire Wire Line
	1350 2700 1400 2700
Connection ~ 1400 2700
Wire Wire Line
	1400 2700 1400 2900
Wire Wire Line
	1400 2900 1400 2950
Connection ~ 1400 2900
NoConn ~ 1350 1200
NoConn ~ 1350 1300
Wire Wire Line
	1350 1000 1500 1000
Wire Wire Line
	1500 1050 1500 1000
Connection ~ 1500 1000
Wire Wire Line
	1500 1000 1800 1000
Wire Wire Line
	2050 1050 2050 1000
Connection ~ 2050 1000
Wire Wire Line
	2050 1000 2100 1000
Wire Wire Line
	1500 1350 1500 1400
Wire Wire Line
	1500 1400 1400 1400
Wire Wire Line
	2050 1350 2050 1400
Wire Wire Line
	2050 1400 1800 1400
Connection ~ 1500 1400
Wire Wire Line
	1400 1650 1400 1400
Wire Wire Line
	1050 1650 1400 1650
Connection ~ 1400 1400
Wire Wire Line
	1400 1400 1350 1400
$Comp
L Device:C C3
U 1 1
P 1550 4800
F 0 "C3" H 1600 4900 50  0000 L CNN
F 1 "0.1uF_20%" H 1600 4700 50  0000 L CNN
F 2 "Capacitor_SMD:C_0603_1608Metric_Pad1.08x0.95mm_HandSolder" H 1588 4650 50  0001 C CNN
F 3 "~" H 1550 4800 50  0001 C CNN
	1    1550 4800
	1    0    0    -1  
$EndComp
$Comp
L Device:C C7
U 1 1
P 2100 4800
F 0 "C7" H 2150 4900 50  0000 L CNN
F 1 "10uF_20%" H 2150 4700 50  0000 L CNN
F 2 "Capacitor_SMD:C_0603_1608Metric_Pad1.08x0.95mm_HandSolder" H 2138 4650 50  0001 C CNN
F 3 "~" H 2100 4800 50  0001 C CNN
	1    2100 4800
	1    0    0    -1  
$EndComp
$Comp
L Device:C C4
U 1 1
P 1550 5800
F 0 "C4" H 1600 5900 50  0000 L CNN
F 1 "0.1uF_20%" H 1600 5700 50  0000 L CNN
F 2 "Capacitor_SMD:C_0603_1608Metric_Pad1.08x0.95mm_HandSolder" H 1588 5650 50  0001 C CNN
F 3 "~" H 1550 5800 50  0001 C CNN
	1    1550 5800
	1    0    0    -1  
$EndComp
$Comp
L Device:C C8
U 1 1
P 2100 5800
F 0 "C8" H 2150 5900 50  0000 L CNN
F 1 "10uF_20%" H 2150 5700 50  0000 L CNN
F 2 "Capacitor_SMD:C_0603_1608Metric_Pad1.08x0.95mm_HandSolder" H 2138 5650 50  0001 C CNN
F 3 "~" H 2100 5800 50  0001 C CNN
	1    2100 5800
	1    0    0    -1  
$EndComp
Wire Wire Line
	850  4550 850  4600
Wire Wire Line
	850  4600 900  4600
Wire Wire Line
	1500 4600 1550 4600
Wire Wire Line
	2150 4600 2150 4550
Wire Wire Line
	1550 4600 1550 4650
Connection ~ 1550 4600
Wire Wire Line
	1550 4600 2100 4600
Wire Wire Line
	2100 4650 2100 4600
Connection ~ 2100 4600
Wire Wire Line
	2100 4600 2150 4600
Wire Wire Line
	1200 4900 1200 5000
Wire Wire Line
	1550 4950 1550 5000
Wire Wire Line
	1550 5000 1200 5000
Connection ~ 1200 5000
Wire Wire Line
	1200 5000 1200 5050
Wire Wire Line
	2100 4950 2100 5000
Wire Wire Line
	2100 5000 1550 5000
Connection ~ 1550 5000
Wire Wire Line
	1500 5600 1550 5600
Wire Wire Line
	2150 5600 2150 5550
Wire Wire Line
	850  5550 850  5600
Wire Wire Line
	850  5600 900  5600
Wire Wire Line
	1550 5650 1550 5600
Connection ~ 1550 5600
Wire Wire Line
	1550 5600 2100 5600
Wire Wire Line
	2100 5650 2100 5600
Connection ~ 2100 5600
Wire Wire Line
	2100 5600 2150 5600
Wire Wire Line
	2100 5950 2100 6000
Wire Wire Line
	2100 6000 1550 6000
Wire Wire Line
	1200 6000 1200 5900
Wire Wire Line
	1200 6000 1200 6050
Connection ~ 1200 6000
Wire Wire Line
	1550 5950 1550 6000
Connection ~ 1550 6000
Wire Wire Line
	1550 6000 1200 6000
$Comp
L power:PWR_FLAG #FLG01
U 1 1
P 1800 1000
F 0 "#FLG01" H 1800 1075 50  0001 C CNN
F 1 "PWR_FLAG" H 1800 1173 50  0000 C CNN
F 2 "" H 1800 1000 50  0001 C CNN
F 3 "~" H 1800 1000 50  0001 C CNN
	1    1800 1000
	1    0    0    -1  
$EndComp
Connection ~ 1800 1000
Wire Wire Line
	1800 1000 2050 1000
$Comp
L power:PWR_FLAG #FLG03
U 1 1
P 1800 2500
F 0 "#FLG03" H 1800 2575 50  0001 C CNN
F 1 "PWR_FLAG" H 1800 2673 50  0000 C CNN
F 2 "" H 1800 2500 50  0001 C CNN
F 3 "~" H 1800 2500 50  0001 C CNN
	1    1800 2500
	1    0    0    -1  
$EndComp
Connection ~ 1800 2500
Wire Wire Line
	1800 2500 1550 2500
$Comp
L power:PWR_FLAG #FLG02
U 1 1
P 1800 1400
F 0 "#FLG02" H 1800 1475 50  0001 C CNN
F 1 "PWR_FLAG" H 1800 1573 50  0000 C CNN
F 2 "" H 1800 1400 50  0001 C CNN
F 3 "~" H 1800 1400 50  0001 C CNN
	1    1800 1400
	-1   0    0    1   
$EndComp
Connection ~ 1800 1400
Wire Wire Line
	1800 1400 1500 1400
$Comp
L power:PWR_FLAG #FLG04
U 1 1
P 1800 2900
F 0 "#FLG04" H 1800 2975 50  0001 C CNN
F 1 "PWR_FLAG" H 1800 3073 50  0000 C CNN
F 2 "" H 1800 2900 50  0001 C CNN
F 3 "~" H 1800 2900 50  0001 C CNN
	1    1800 2900
	-1   0    0    1   
$EndComp
Connection ~ 1800 2900
Wire Wire Line
	1800 2900 2050 2900
$Comp
L power:+3.3V #PWR023
U 1 1
P 5800 6350
F 0 "#PWR023" H 5800 6200 50  0001 C CNN
F 1 "+3.3V" H 5815 6523 50  0000 C CNN
F 2 "" H 5800 6350 50  0001 C CNN
F 3 "" H 5800 6350 50  0001 C CNN
	1    5800 6350
	1    0    0    -1  
$EndComp
Text Label 3800 2350 0    50   ~ 0
P22
NoConn ~ 10550 2600
$Comp
L power:VCC #PWR013
U 1 1
P 2100 2450
F 0 "#PWR013" H 2100 2300 50  0001 C CNN
F 1 "VCC" H 2115 2623 50  0000 C CNN
F 2 "" H 2100 2450 50  0001 C CNN
F 3 "" H 2100 2450 50  0001 C CNN
	1    2100 2450
	1    0    0    -1  
$EndComp
$Comp
L power:VCC #PWR01
U 1 1
P 850 4550
F 0 "#PWR01" H 850 4400 50  0001 C CNN
F 1 "VCC" H 865 4723 50  0000 C CNN
F 2 "" H 850 4550 50  0001 C CNN
F 3 "" H 850 4550 50  0001 C CNN
	1    850  4550
	1    0    0    -1  
$EndComp
NoConn ~ 8900 2800
$Comp
L power:+5V #PWR014
U 1 1
P 2150 4550
F 0 "#PWR014" H 2150 4400 50  0001 C CNN
F 1 "+5V" H 2165 4723 50  0000 C CNN
F 2 "" H 2150 4550 50  0001 C CNN
F 3 "" H 2150 4550 50  0001 C CNN
	1    2150 4550
	1    0    0    -1  
$EndComp
$Comp
L Device:R R1
U 1 1
P 1250 6600
F 0 "R1" V 1200 6750 50  0000 C CNN
F 1 "1k_5%" V 1200 6350 50  0000 C CNN
F 2 "Resistor_SMD:R_0603_1608Metric_Pad0.98x0.95mm_HandSolder" V 1180 6600 50  0001 C CNN
F 3 "~" H 1250 6600 50  0001 C CNN
	1    1250 6600
	0    -1   -1   0   
$EndComp
$Comp
L Device:LED D1
U 1 1
P 1850 6600
F 0 "D1" H 2000 6550 50  0000 C CNN
F 1 "LED" H 2000 6650 50  0000 C CNN
F 2 "LED_SMD:LED_0603_1608Metric_Pad1.05x0.95mm_HandSolder" H 1850 6600 50  0001 C CNN
F 3 "~" H 1850 6600 50  0001 C CNN
	1    1850 6600
	-1   0    0    1   
$EndComp
$Comp
L power:GND #PWR011
U 1 1
P 2050 6650
F 0 "#PWR011" H 2050 6400 50  0001 C CNN
F 1 "GND" H 2055 6477 50  0000 C CNN
F 2 "" H 2050 6650 50  0001 C CNN
F 3 "" H 2050 6650 50  0001 C CNN
	1    2050 6650
	1    0    0    -1  
$EndComp
Wire Wire Line
	2000 6600 2050 6600
Wire Wire Line
	2050 6600 2050 6650
Wire Wire Line
	950  6600 1100 6600
Wire Wire Line
	1400 6600 1700 6600
$Comp
L power:+3.3V #PWR04
U 1 1
P 950 6550
F 0 "#PWR04" H 950 6400 50  0001 C CNN
F 1 "+3.3V" H 965 6723 50  0000 C CNN
F 2 "" H 950 6550 50  0001 C CNN
F 3 "" H 950 6550 50  0001 C CNN
	1    950  6550
	1    0    0    -1  
$EndComp
Wire Wire Line
	950  6550 950  6600
$Comp
L Connector:Barrel_Jack_Switch J2
U 1 1
P 1050 2600
F 0 "J2" H 1107 2917 50  0000 C CNN
F 1 "Barrel_Jack_Switch" H 1107 2826 50  0000 C CNN
F 2 "Connector_BarrelJack:BarrelJack_Horizontal" H 1100 2560 50  0001 C CNN
F 3 "~" H 1100 2560 50  0001 C CNN
	1    1050 2600
	1    0    0    -1  
$EndComp
Text Label 3800 2250 0    50   ~ 0
KEY
NoConn ~ 8900 2700
Text Label 2700 3700 0    50   ~ 0
OUT_DATA
Text Label 4250 4500 2    60   ~ 0
6(**)
Text Label 4950 3400 1    60   ~ 0
3(**)
Text Label 4850 3400 1    60   ~ 0
5(**)
Wire Wire Line
	4550 3400 4550 2950
Wire Wire Line
	4650 3400 4650 2950
Wire Wire Line
	4750 3400 4750 2950
Wire Wire Line
	4850 3400 4850 2950
Wire Wire Line
	4950 3400 4950 2950
Text Label 4550 3400 1    60   ~ 0
10(**/SS)
Text Label 4750 3400 1    60   ~ 0
9(**)
Text Label 3600 3700 0    60   ~ 0
11(**/MOSI)
Text Label 3800 2150 0    50   ~ 0
P16
Text Label 3150 3650 0    50   ~ 0
P16
$Comp
L Device:R R4
U 1 1
P 3400 3750
F 0 "R4" V 3350 3900 50  0000 C CNN
F 1 "0R/NC" V 3350 3500 50  0000 C CNN
F 2 "Resistor_SMD:R_0603_1608Metric_Pad0.98x0.95mm_HandSolder" V 3330 3750 50  0001 C CNN
F 3 "~" H 3400 3750 50  0001 C CNN
	1    3400 3750
	0    -1   -1   0   
$EndComp
$Comp
L Device:R R3
U 1 1
P 2900 3750
F 0 "R3" V 2850 3900 50  0000 C CNN
F 1 "0R" V 2850 3500 50  0000 C CNN
F 2 "Resistor_SMD:R_0603_1608Metric_Pad0.98x0.95mm_HandSolder" V 2830 3750 50  0001 C CNN
F 3 "~" H 2900 3750 50  0001 C CNN
	1    2900 3750
	0    -1   -1   0   
$EndComp
Wire Wire Line
	3250 3750 3150 3750
Wire Wire Line
	3150 3650 3150 3750
Connection ~ 3150 3750
Wire Wire Line
	3150 3750 3050 3750
Wire Wire Line
	3600 3700 3600 3750
Wire Wire Line
	3600 3750 3550 3750
Wire Wire Line
	2700 3700 2700 3750
Wire Wire Line
	2700 3750 2750 3750
Text Label 4650 3400 1    60   ~ 0
8
$EndSCHEMATC
